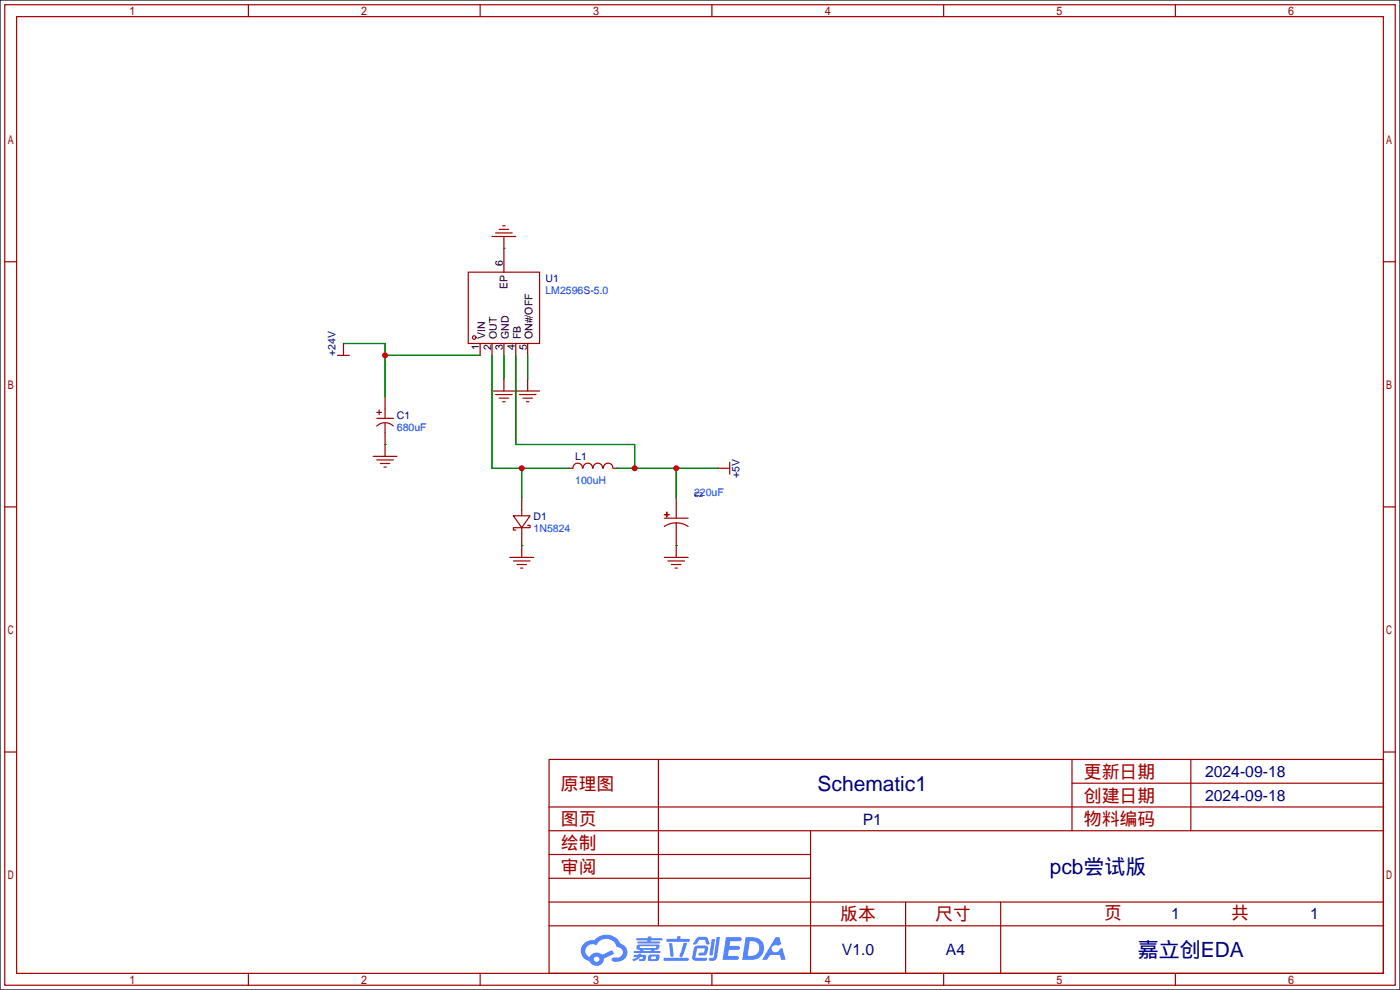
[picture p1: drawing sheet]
<svg xmlns="http://www.w3.org/2000/svg" width="299mm" height="212mm" viewBox="0 0 299 212" stroke-linecap="round" stroke-linejoin="round" font-family="sans-serif">
<path d="M0 0h299.2v211.6h-299.2z" fill="#fff" stroke="#000" stroke-width=".25"/>
<g fill="none" stroke="#a10000" stroke-width=".25">
<path d="M1 1h297.2v209.6h-297.2zM3.6 3.6h292.1v204.4h-292.1zM53.1 1v2.6M102.6 1v2.6M152.1 1v2.6M201.7 1v2.6M251.2 1v2.6M1 55.9h2.6M295.7 55.9h2.5M1 108.3h2.6M295.7 108.3h2.5M1 160.7h2.6"/>
<path d="M117.3 162.3h178.4v45.7h-178.4zM117.3 177.5h178.4M117.3 172.5h178.4M140.7 162.3v35.6M173.2 177.5v30.5M229.1 162.3v15.2M229.1 167.4h66.6M254.5 162.3v15.2M295.7 160.7h2.5M117.3 182.6h55.9M117.3 197.9h178.4M117.3 192.8h178.4"/>
<path d="M117.3 187.7h55.9M193.5 192.8v15.2M213.9 192.8v15.2M53.1 208v2.6M102.6 208v2.6M152.1 208v2.6M201.7 208v2.6M251.2 208v2.6"/>
</g>
<g fill="#5487ff">
<path d="M155.2 200.3h2.6a.48 .48 0 0 1 .7 .4 .48 .48 0 0 1-.6 .4h-1.8l-.2 1.1h1.9a.43 .43 0 0 1 .4 .4 .43 .43 0 0 1-.5 .4h-1.9l-.2 1.3h1.7a.45 .45 0 0 1 .5 .2 .45 .45 0 0 1-.1 .6h-3.3z"/>
<path d="M165.7 200.3h.9l.4 1.5-.8 .3a.84 .84 0 0 0-1.2 .3 .84 .84 0 0 0 .4 1.1 .84 .84 0 0 0 1.1-.4l.1-.2 .6-.3 .7 2.5h-1l-.2-1h-2.1l-.6 1h-1.1z"/>
<path d="M152.1 200.8h.7l-.5 3.1a.36 .36 0 0 1-.3 .3 .36 .36 0 0 1-.4-.3z"/>
<path d="M153.2 200.2h.7l-.6 4.3a1.13 1.13 0 0 1-1.8 .6l.2-.4h.7l.2-.2z"/>
<path d="M148.9 200.6l.6-.4h1a.77 .77 0 0 1 .9 .5l.3 1-.2 .2h-.5l-.3-.9-.2-.2-1 .1-.7 1-.6-.1-.1-.2z"/>
<path d="M148.4 202.4l.6-.3h1.7a.81 .81 0 0 1 .7 .5 .81 .81 0 0 1-.2 .8 .81 .81 0 0 1-.9 .8h-.7a.32 .32 0 0 1-.3-.3 .32 .32 0 0 1 .4-.3h.7l.2-.9-1.6 .1-.4 1.8 2.2 .1a.32 .32 0 0 1 .3 .4 .32 .32 0 0 1-.4 .2h-2.2l-.5-.3-.1-.5z"/>
<path d="M141.9 204.7h5a.33 .33 0 0 1 .3 .3 .33 .33 0 0 1-.3 .3h-4.9l-.2-.1z"/>
<path d="M146.1 201.5h.8l-.7 2a.98 .98 0 0 1-.7 1.1l-.3-.3z"/>
<path d="M143 201.6h.7l.3 2.5a.34 .34 0 0 1-.3 .4 .34 .34 0 0 1-.4-.3z"/>
<path d="M142.5 200.7h2.1l.3-.6h.6l-.1 .6h1.7a.32 .32 0 0 1 .4 .3 .32 .32 0 0 1-.4 .3h-4.5l-.2-.2z"/>
<path d="M135.5 204.1h.9l.1-.3h.6v.3h.8a.82 .82 0 0 1-.5 1.3h-.8v-.4l.7-.1 .1-.3a.68 .68 0 0 0-1 .4l-1.1 .4-.1-.4 .9-.5h-.7z"/>
<path d="M136 200.5h2.4l.1-.3h.7v.3h2.2l.2 .3-.2 .2h-2.3v.2h1.8l.2 .3-.2 .1h-4.5l-.1-.4h2l.1-.2h-2.3l-.1-.2z"/>
<path d="M159.4 200.3l-.8 4.9h1.7a2.5 2.5 0 0 0 3-2.5 2.5 2.5 0 0 0-3.1-2.4zM160.3 201.1a1.61 1.61 0 0 1 2 1.5 1.61 1.61 0 0 1-1.8 1.7h-.7z"/>
<path d="M136.2 202a.55 .55 0 0 0-.2 .8 .55 .55 0 0 0 .7 .2l.1 .3h-1.3v.3l5.4 .1 .3-.2-.2-.2h-1.2l.2-.3a.7 .7 0 0 0 .8-.3 .7 .7 0 0 0 0-.8l-4.2-.1zM136.8 202.3l3.3-.1 .1 .1-.2 .3h-3.2zM137.5 203h1.7l-.2 .3h-1.4z"/>
<path d="M138.6 204.2a1.05 1.05 0 0 0 0 1.2 2.91 2.91 0 0 0 2.2-.2 .98 .98 0 0 0 0-1.2h-1.6zM139.2 204.5l.9-.1 .1 .4-.2 .2-.8-.1z"/>
<path d="M124.9 201.6a2.23 2.23 0 0 0-.7 2.3 2.23 2.23 0 0 0 1.8 1.6 1.58 1.58 0 0 0 1.8 .9 1.58 1.58 0 0 0 1.3-1.5l2.2-1.1-.5-.7-2.1 1a1.65 1.65 0 0 0-2.7 .4 1.45 1.45 0 0 1-.8-1.9 1.45 1.45 0 0 1 2-.7l.3 .1a2.3 2.3 0 0 1 2.3-1.3 2.3 2.3 0 0 1 2 1.7 1.12 1.12 0 0 1 1.3 1 1.12 1.12 0 0 1-1.1 1.2h-.7a.45 .45 0 0 0-.6 .4 .45 .45 0 0 0 .5 .5 2.21 2.21 0 0 0 2.2-.5 2.21 2.21 0 0 0 .5-2.3 2.13 2.13 0 0 0-1.3-1.1 3.3 3.3 0 0 0-5.6-.7l-1.1 .1zM127 205a.57 .57 0 0 1 1.1 0 .57 .57 0 0 1-1.1 0z"/>
</g>
<g fill="none" stroke="#a10000" stroke-width=".25">
<path d="M100.1 58.2h15.2v15.2h-15.2zM105.2 50.5h5M105.9 49.8h3.6M106.7 49h2M107.4 48.3h.5M72.1 75.9h2.6M73.4 74.7v1.2M79.8 97.5h5M80.5 89.4h3.6M80.5 88.1h1M80.5 98.3h3.6M81 87.6v1"/>
<path d="M81.3 99.1h2M82 99.8h.5M82.3 87.4v2M82.3 90.4v2.1M84 91a2.54 2.54 0 0 0-3.5 .1M105.2 83.6h10.1M105.9 84.3h3.6M106.7 85.1h2M107.4 85.9h.5M111 84.3h3.6M111.8 85.1h2M112.5 85.9h.5"/>
<path d="M156 98.8v2.5M109 119.1h5M109.7 110.2h3.6l-1.8 2.6zM109.7 119.9h3.6M111.5 109v1.2M111.5 112.8v1.2M112.8 112.3h.5v.5h-3.6v.5h.5M122.5 100.1a1.01 1.01 0 0 1 1-1.1 1.01 1.01 0 0 1 1 1.1M124.6 100.1a1.01 1.01 0 0 1 1-1.1 1.01 1.01 0 0 1 1 1.1M126.8 100.1a1.01 1.01 0 0 1 1-1.1 1.01 1.01 0 0 1 1 1.1M129 100.1a1.01 1.01 0 0 1 1-1.1 1.01 1.01 0 0 1 1 1.1M142 110h1z"/>
<path d="M142 112.5a4.6 4.6 0 0 1 5.1 0M142 110.7h5.1M142 119.1h5.1M142.5 109.5v1zM142.7 119.9h3.6M154.7 100.1h1.3M110.5 120.6h2M111.3 121.4h.5M143.5 120.6h2M144.3 121.4h.5"/>
<circle cx="101.3" cy="72.1" r=".38"/>
</g>
<g fill="none" stroke="#870000" stroke-width=".25">
<path d="M107.7 50.5v7.7M73.4 73.4v1.3M102.6 73.4v2.5M105.2 73.4v2.5M107.7 73.4v2.5M110.2 73.4v2.5M112.8 73.4v2.5M82.3 84.8v2.6M82.3 92.5v5M107.7 81v2.6M112.8 81v2.6M111.5 106.4v2.6"/>
<path d="M111.5 114v5.1M121.7 100.1h.7M131.1 100.1h.7M144.5 106.4v4.3M144.5 111.8v7.3M153.4 100.1h1.3"/>
</g>
<g fill="none" stroke="#008700" stroke-width=".25">
<path d="M107.7 53.1h.1M73.4 73.4h8.9v11.4M82.3 75.9h20.3M105.2 75.9v24.2h16.5M107.7 75.9v5.1M110.2 75.9v19.1h25.4v5.1M112.8 75.9v5.1M82.3 95h.1M111.5 116.6h.1M111.5 100.1v6.3M131.8 100.1h21.6M144.5 116.6h.1"/>
<path d="M144.5 100.1v6.3"/>
</g>
<g fill="#c00">
<circle cx="82.3" cy="75.9" r=".63"/>
<circle cx="111.5" cy="100.1" r=".63"/>
<circle cx="144.5" cy="100.1" r=".63"/>
<circle cx="135.6" cy="100.1" r=".63"/>
</g>
<g font-size="4.5" fill="#000080">
<text x="174.7" y="169">Schematic1</text>
<text x="224.4" y="186.8">pcb尝试版</text>
<text x="243.2" y="204.6">嘉立创EDA</text>
</g>
<g font-size="3.8" fill="#a00000">
<text x="231.6" y="166.2">更新日期</text>
<text x="119.9" y="168.8">原理图</text>
<text x="231.6" y="171.3">创建日期</text>
<text x="119.9" y="176.4">图页</text>
<text x="231.6" y="176.4">物料编码</text>
<text x="119.9" y="181.5">绘制</text>
<text x="119.9" y="186.6">审阅</text>
<text x="179.6" y="196.7">版本</text>
<text x="199.9" y="196.7">尺寸</text>
<text x="236" y="196.5">页</text>
<text x="263.1" y="196.5">共</text>
</g>
<g font-size="3.4" fill="#000080">
<text x="257.6" y="166.1">2024-09-18</text>
<text x="257.6" y="171.2">2024-09-18</text>
<text x="184.4" y="176.2">P1</text>
<text x="250.3" y="196.3">1</text>
<text x="280" y="196.3">1</text>
<text x="179.9" y="204.2">V1.0</text>
<text x="202.2" y="204.2">A4</text>
</g>
<g font-size="2.2">
<text x="107.5" y="56.9" transform="rotate(-90 107.5 56.9)">6</text>
<text x="108.5" y="61.7" transform="rotate(-90 108.5 61.7)">EP</text>
<text x="102.4" y="74.8" transform="rotate(-90 102.4 74.8)">1</text>
<text x="103.7" y="72.5" transform="rotate(-90 103.7 72.5)">VIN</text>
<text x="104.9" y="74.8" transform="rotate(-90 104.9 74.8)">2</text>
<text x="106.2" y="72.5" transform="rotate(-90 106.2 72.5)">OUT</text>
<text x="107.5" y="74.8" transform="rotate(-90 107.5 74.8)">3</text>
<text x="108.8" y="72.5" transform="rotate(-90 108.8 72.5)">GND</text>
<text x="110" y="74.8" transform="rotate(-90 110 74.8)">4</text>
<text x="111.3" y="72.5" transform="rotate(-90 111.3 72.5)">FB</text>
<text x="112.6" y="74.8" transform="rotate(-90 112.6 74.8)">5</text>
<text x="113.8" y="72.5" transform="rotate(-90 113.8 72.5)">ON#/OFF</text>
</g>
<g font-size="2.2" fill="#000080">
<text x="116.6" y="60.3">U1</text>
<text x="71.7" y="76.1" transform="rotate(-90 71.7 76.1)">+24V</text>
<text x="84.8" y="89.5">C1</text>
<text x="122.9" y="98.4">L1</text>
<text x="158" y="102.1" transform="rotate(-90 158 102.1)">+5V</text>
<text x="114" y="111.1">D1</text>
</g>
<g font-size="2.2" fill="#00f">
<text x="116.6" y="62.8">LM2596S-5.0</text>
<text x="84.8" y="92">680uF</text>
<text x="122.9" y="103.4">100uH</text>
<text x="148.3" y="106">2 0uF</text>
<text x="114" y="113.6">1N5824</text>
</g>
<text font-size="1.5" fill="#000080" x="148.3" y="106.1">C2</text>
</svg>
